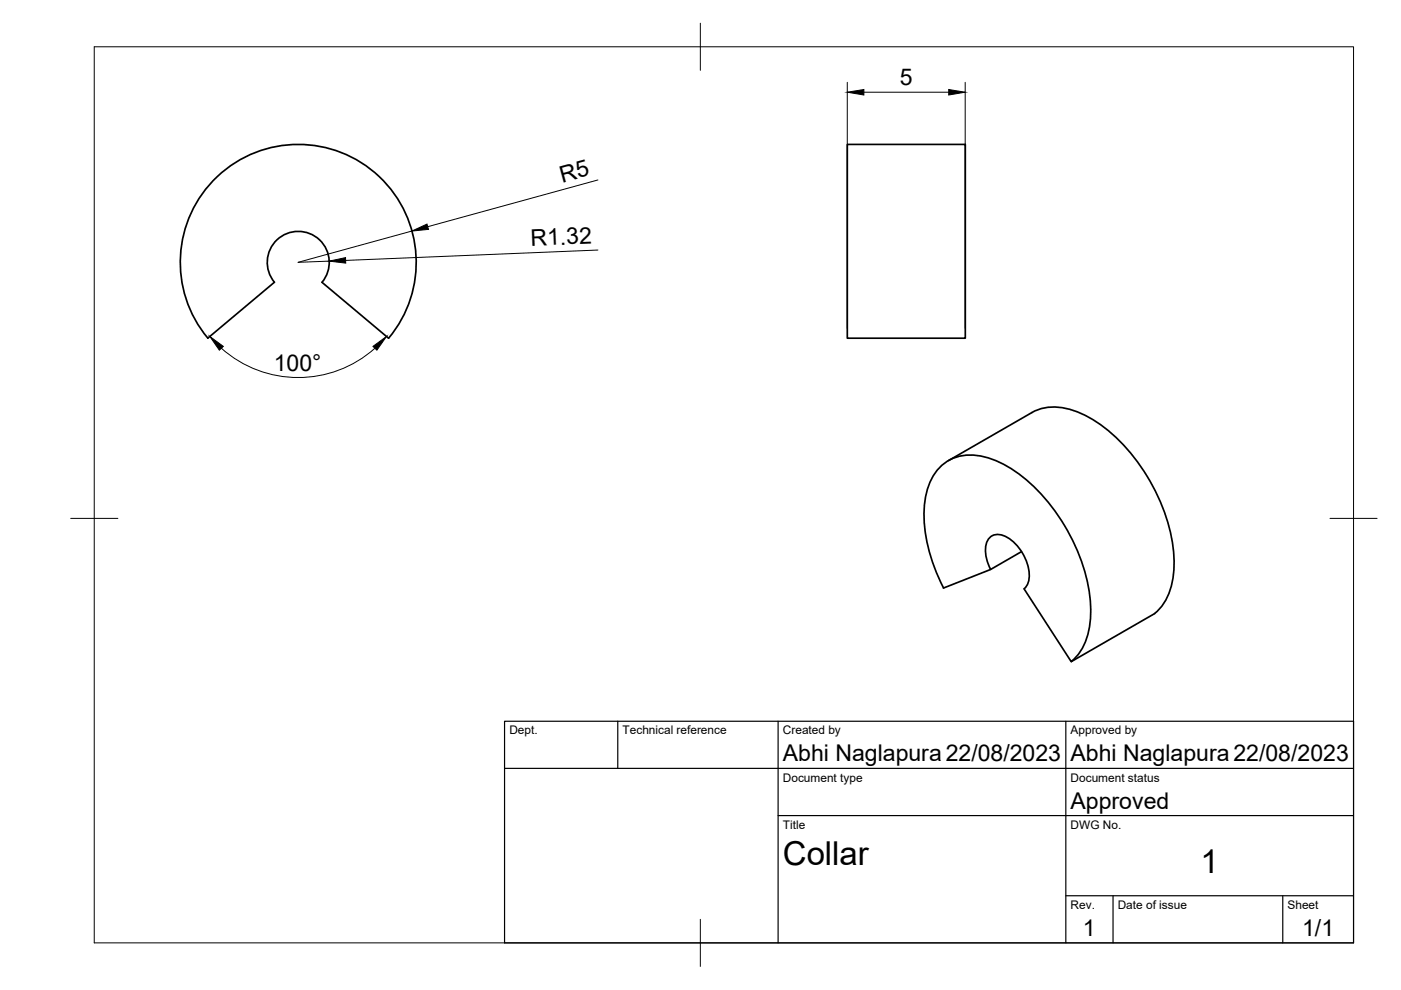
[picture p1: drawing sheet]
<svg xmlns="http://www.w3.org/2000/svg" width="297mm" height="210mm" viewBox="0 0 297 210" stroke-linecap="round" stroke-linejoin="round" font-family="sans-serif">
<!-- layer: Visible -->
<path d="M179.6 30.6h25.1v41.1h-25.1zM58.2 59.9l-14.2 11.8M58.2 59.9a6.6 6.6 0 0 1 .5-9.1 6.6 6.6 0 0 1 9 0 6.6 6.6 0 0 1 .6 9.1l14.1 11.8a25 25 0 0 0-2-34.3 25 25 0 0 0-34.3 0 25 25 0 0 0-2 34.3M218.8 87.5a11.5 11.5 0 0 1 10.6 .3 35.8 35.8 0 0 1 15.9 17 31.2 31.2 0 0 1 3.3 18.1 11.5 11.5 0 0 1-3.8 7.2M218.8 87.5l-17.7 10.2M216.6 117l-6.6 3.7-10 4a32.9 32.9 0 0 1-3.9-18.3 11 11 0 0 1 5.3-8.9 11.9 11.9 0 0 1 10.7 .6 36.7 36.7 0 0 1 16.5 19.1 28.1 28.1 0 0 1 2 17.4 11 11 0 0 1-3.5 5.7M210 120.7a7.2 7.2 0 0 1-.6-6.2 2.68 2.68 0 0 1 3.8-.8 9.9 9.9 0 0 1 4.9 9.3l-.5 1.3-.5 .5M217.1 124.9l10 15.4 17.7-10.2" fill="none" stroke="#000" stroke-width=".36"/>
<!-- layer: BORDER -->
<path d="M20 9.9h267v190h-267zM148.5 4.9v10M15 109.9h10M282 109.9h10M148.5 194.9v10" fill="none" stroke="#000" stroke-width=".21"/>
<!-- layer: TITLEBLOCK -->
<path d="M107 152.9h180v47h-180zM131 152.9v10M165 152.9v47M226 152.9v47M107 162.9h180M165 172.9h122M226 189.9h61M236 189.9v10M272 189.9v10" fill="none" stroke="#000" stroke-width=".25"/>
<!-- layer: FD_Dimensions -->
<path d="M179.6 17.5v52.1M183.2 19.6h17.9M204.6 17.5v52.1M126.8 38.2l-36.1 9.9M87.3 49l-24.1 6.6 6.6-.2M126.8 53l-53.5 2.2M46.9 73.8a24.4 24.4 0 0 0 32.6 0" fill="none" stroke="#000" stroke-width=".21"/>
<path d="M179.6 19.6l3.6-.6v1.1zM201.1 19l3.5 .6-3.5 .5zM69.8 55.4l3.5-.8v1.2zM87.3 49l3.2-1.5 .3 1.1zM44.5 71.3l2.8 2.1-.8 .8zM79.1 73.4l2.8-2.1-2 2.9z" fill="#000" stroke="#000" stroke-width=".21"/>
<g font-size="7">
<text x="166" y="183.4">Collar</text>
<text x="254.5" y="185.2">1</text>
</g>
<g font-size="4.9">
<text x="190.8" y="18.1">5</text>
<text x="119.2" y="38.7" transform="rotate(-15 119.2 38.7)">R5</text>
<text x="112.5" y="52.1" transform="rotate(-2 112.5 52.1)">R1.32</text>
<text x="58.1" y="78.6">100°</text>
<text x="166" y="161.4">Abhi Naglapura22/08/2023</text>
<text x="227" y="161.4">Abhi Naglapura22/08/2023</text>
<text x="227" y="171.4">Approved</text>
<text x="229.6" y="198.6">1</text>
<text x="276.1" y="198.6">1/1</text>
</g>
<g font-size="2.5">
<text x="108" y="155.7">Dept.</text>
<text x="132" y="155.7">Technical reference</text>
<text x="166" y="155.7">Created by</text>
<text x="227" y="155.7">Approved by</text>
<text x="166" y="165.7">Document type</text>
<text x="227" y="165.7">Document status</text>
<text x="166" y="175.7">Title</text>
<text x="227" y="175.7">DWG No.</text>
<text x="227" y="192.7">Rev.</text>
<text x="237" y="192.7">Date of issue</text>
<text x="273" y="192.7">Sheet</text>
</g>
</svg>
